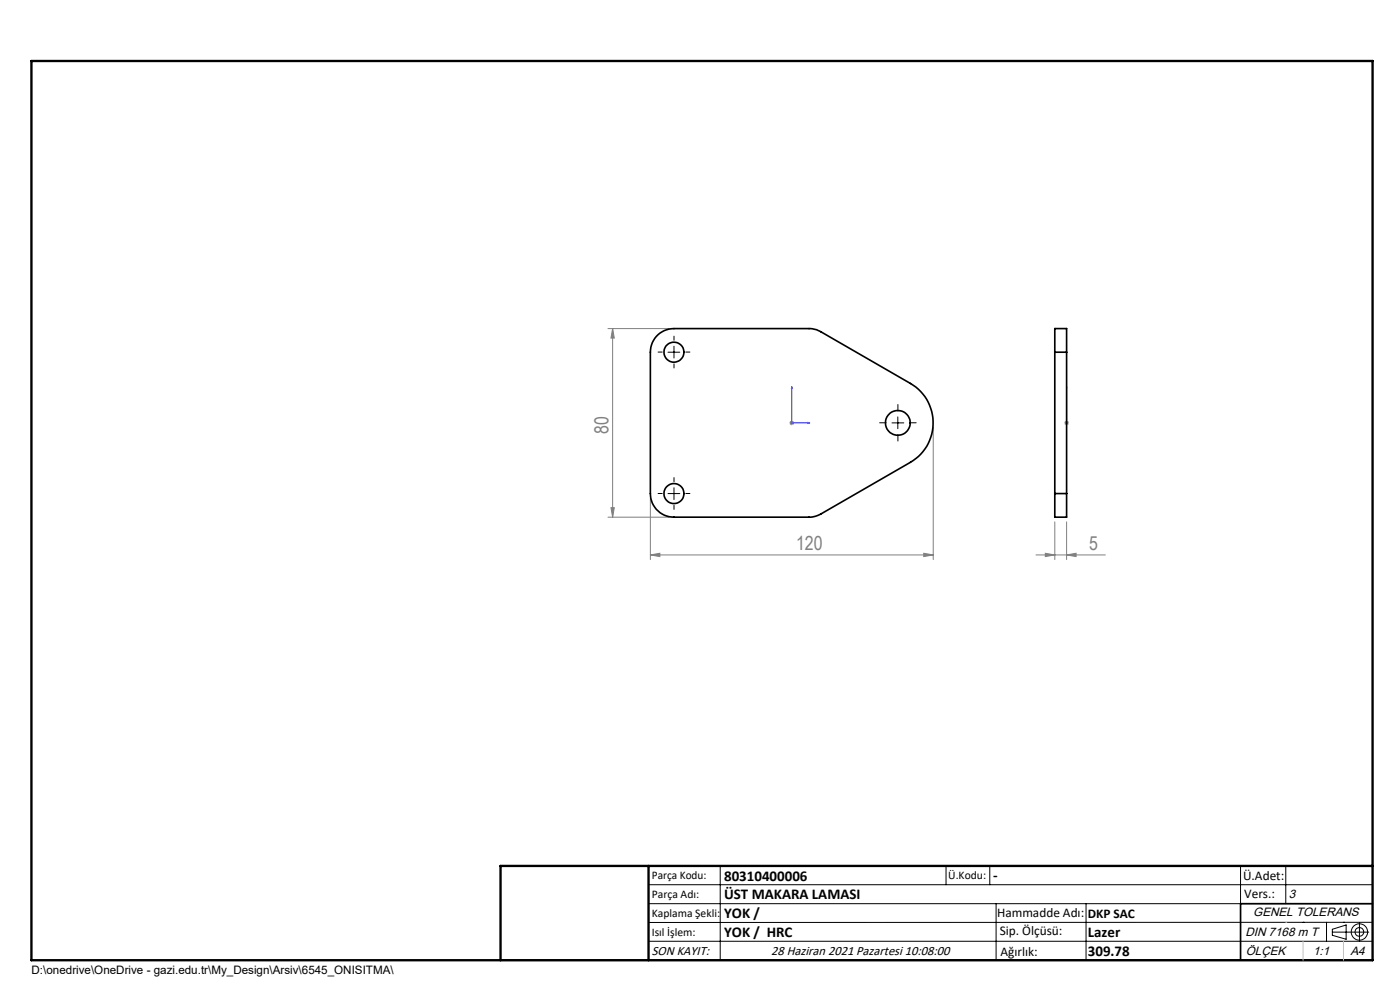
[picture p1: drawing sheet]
<svg xmlns="http://www.w3.org/2000/svg" width="297mm" height="210mm" viewBox="0 0 297 210" stroke-linecap="round" stroke-linejoin="round" font-family="sans-serif">
<g fill="none" stroke="#000" stroke-width=".21">
<path d="M141.7 74.7h2.5M143 73.4v2.5M189.2 89.7h2.5M190.5 88.4v2.5M141.7 104.7h2.5M143 103.5v2.5M137.6 187.7h153.6M137.6 191.7h153.6M137.6 199.7h153.6M152.8 183.7v20M200.7 183.7v4M210 183.7v4"/>
<path d="M211.3 191.7v12M230.4 191.7v12M263.2 183.7v20M272.8 183.7v8M276.4 195.6h.1M281.4 195.6v4.1M282.6 197.7h7.8M282.6 197.1l3-.9v3l-3-.8zM285 195.6h.1M288.4 195.8v3.8M291.2 195.6l-153.6 .1"/>
<circle cx="288.4" cy="197.7" r="1.74"/>
<circle cx="288.4" cy="197.7" r=".93"/>
</g>
<path d="M168 82l.1 .4h-.2zM168 82v7.7h3.8M171.4 89.6l.4 .1-.4 .1zM226.3 89.6v.2zM226.3 82v.4v-.4M226.3 89.7h.1M226.3 82v7.7" fill="none" stroke="#00f" stroke-width=".21"/>
<g fill="none" stroke="#808080" stroke-width=".21">
<path d="M129 69.7h13M130 69.7l.3 2h-.7zM130 69.7v40M167.5 89.7h1M167.6 89.4l.7 .7M168 89.2v1M168.3 89.4l-.7 .7M198 90.7v28M225.8 89.7h1M225.9 89.4l.7 .7M226.3 89.2v1M226.6 89.4l-.7 .7"/>
<path d="M129 109.7h13M129.6 107.7h.7l-.3 2zM138 117.7l2-.3v.7zM138 117.7h60M138 105.7v13M196 117.4l2 .3-2 .4zM219.8 117.7h14.7M221.8 117.4l2 .3-2 .4zM223.8 110.7v8M226.3 117.7l2-.3v.7zM226.3 110.7v8"/>
</g>
<path d="M140.5 74.7h-.9M143 72.2v-.9M143 77.2v.9M145.5 74.7h.9M188 89.7h-1.4M190.5 87.2v-1.4M190.5 92.2v1.4M193 89.7h1.4M140.5 104.7h-.9M143 102.2v-.9M143 107.2v.9M145.5 104.7h.9" fill="none" stroke="#000" stroke-width=".21" stroke-dasharray="15.2 1.3 1.3 1.3"/>
<path d="M291.2 191.7h-28v12M106.2 203.7h185" fill="none" stroke="#000" stroke-width=".35"/>
<path d="M6.7 12.9h284.5v190.8h-284.5zM137.6 183.7v20M291.2 183.7h-185v20" fill="none" stroke="#000" stroke-width=".5"/>
<path d="M272.8 195.6h.1M276.4 199.7v4M285 199.7v4" fill="none" stroke="#c0c0c0" stroke-width=".21"/>
<g fill="#00f">
<path d="M171.4 89.6l.4 .1-.4 .1zM168 82l.1 .4h-.2z"/>
<path d="M226.3 89.6v.2zM226.3 82v.4z"/>
</g>
<g fill="#808080">
<path d="M226.3 117.7l2-.3v.7zM221.8 117.4l2 .3-2 .4z"/>
<path d="M138 117.7l2-.3v.7zM196 117.4l2 .3-2 .4z"/>
<path d="M129.6 107.7h.7l-.3 2zM130 69.7l.3 2h-.7z"/>
</g>
<g fill="none" stroke="#000" stroke-width=".35">
<path d="M139.2 71.4a4.9 4.9 0 0 1 3.8-1.7h28.6a5.1 5.1 0 0 1 2.5 .7l19 10.9a9.7 9.7 0 0 1 0 16.8l-19 10.9a5.1 5.1 0 0 1-2.5 .7h-28.6a5 5 0 0 1-5-5v-30l.1-1 .3-1zM223.8 74.7v-5h2.5v5M223.8 74.7h2.5M223.8 74.7v30M226.3 74.7v30M223.8 104.7v5h2.5v-5M223.8 104.7h2.5"/>
<circle cx="143" cy="74.7" r="2.12"/>
<circle cx="190.5" cy="89.7" r="2.62"/>
<circle cx="143" cy="104.7" r="2.13"/>
</g>
<g font-size="4.1" fill="#808080">
<text x="129.1" y="92" transform="rotate(-90 129.1 92)">80</text>
<text x="168.9" y="116.8">120</text>
<text x="231" y="116.8">5</text>
</g>
<g font-size="3.2">
<text x="153.6" y="186.8">80310400006</text>
<text x="153.6" y="190.8">ÜST MAKARA LAMASI</text>
<text x="210.7" y="186.6">-</text>
<text x="153.6" y="194.8">YOK /</text>
<text x="153.6" y="198.8">YOK / HRC</text>
<text x="230.8" y="198.7">Lazer</text>
<text x="230.8" y="202.8">309.78</text>
</g>
<g font-size="2.8">
<text x="263.7" y="186.7">Ü.Adet:</text>
<text x="263.9" y="190.5">Vers.:</text>
<text x="211.5" y="194.5">Hammadde Adı:</text>
<text x="230.8" y="194.7">DKP SAC</text>
<text x="138.3" y="202.6">SON KAYIT:</text>
<text x="163.6" y="202.6">28 Haziran 2021 Pazartesi 10:08:00</text>
<text x="212.1" y="198.4">Sip. Ölçüsü:</text>
<text x="212.2" y="202.7">Ağırlık:</text>
</g>
<g font-size="2.6">
<text x="273.4" y="190.4">3</text>
<text x="265.9" y="194.4">GENEL TOLERANS</text>
<text x="264.2" y="198.5">DIN 7168 m T</text>
<text x="264.3" y="202.6">ÖLÇEK</text>
<text x="278.5" y="202.6">1:1</text>
<text x="286.5" y="202.6">A4</text>
</g>
<g font-size="2.5">
<text x="138.3" y="186.4">Parça Kodu:</text>
<text x="138.3" y="190.5">Parça Adı:</text>
<text x="201.2" y="186.5">Ü.Kodu:</text>
<text x="138.3" y="194.5">Kaplama Şekli:</text>
<text x="138.3" y="198.6">Isıl İşlem:</text>
<text x="6.7" y="206.7">D:\onedrive\OneDrive - gazi.edu.tr\My_Design\Arsiv\6545_ONISITMA\</text>
</g>
</svg>
